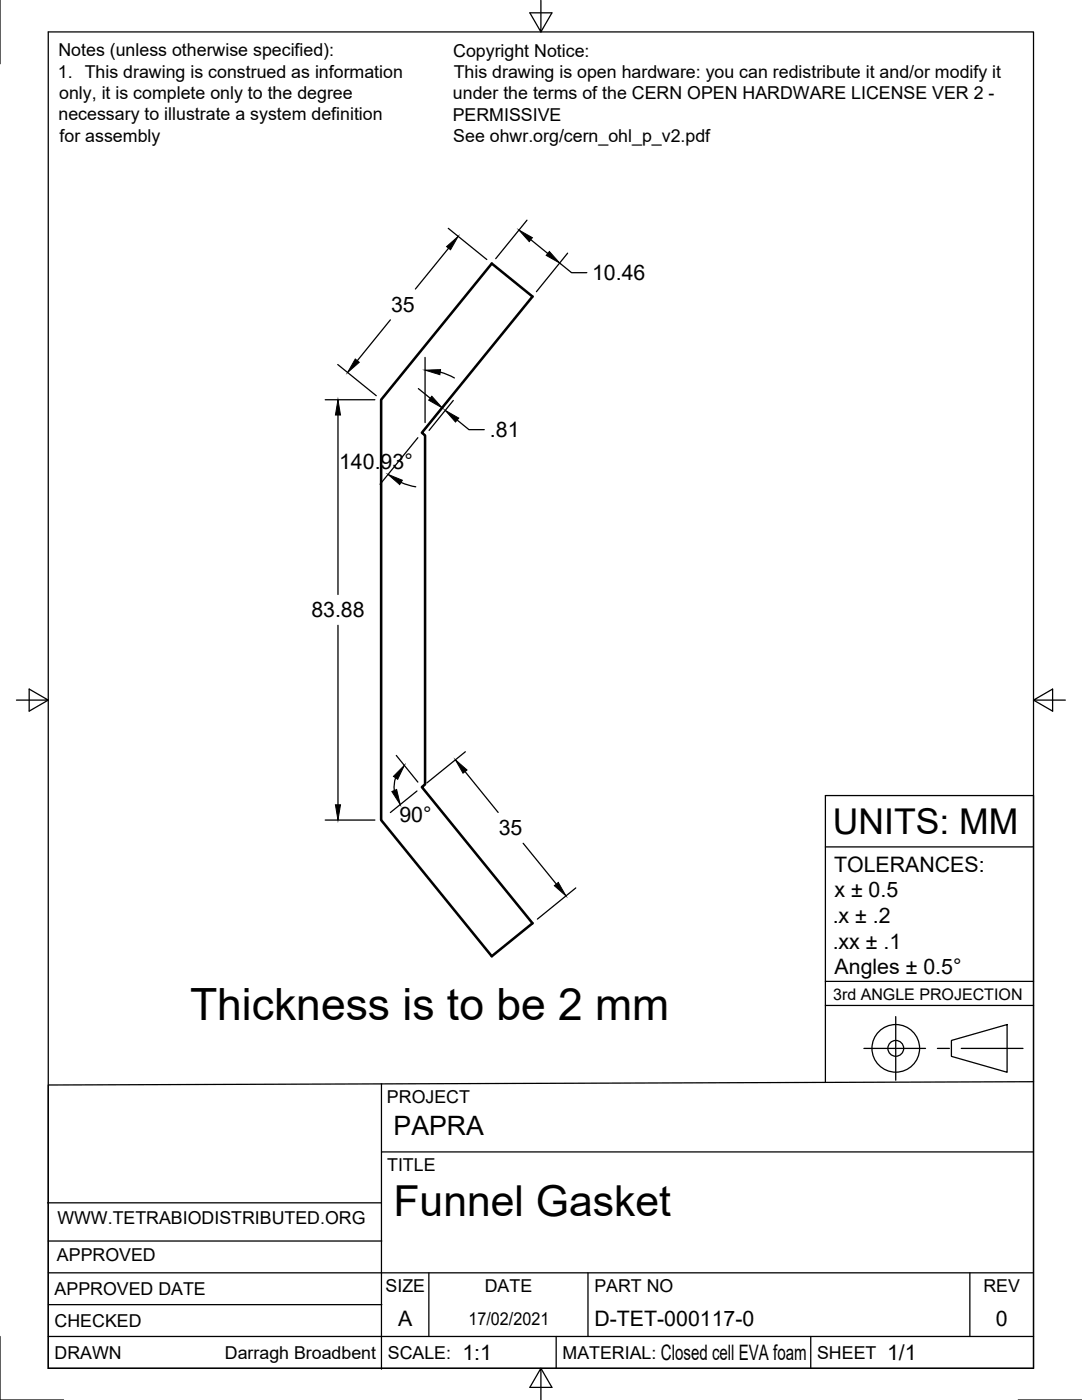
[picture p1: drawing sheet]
<svg xmlns="http://www.w3.org/2000/svg" width="216mm" height="279mm" viewBox="0 0 216 279" stroke-linecap="round" stroke-linejoin="round" font-family="sans-serif">
<!-- layer: Visible -->
<path d="M98.1 52.6l8.2 6.6-22.1 27.2 .6 .5v69.6l-.6 .6 22.1 27.2-8.2 6.5-22-27.1v-83.9z" fill="none" stroke="#000" stroke-width=".51"/>
<!-- layer: Border -->
<path d="M0 0v12.7M9.6 6.4h196.6v266.7h-196.6zM107.9 0v6.4l-2.2-3.8h4.4l-2.2 3.8M3.3 139.7h6.3l-3.8-2.2v4.4l3.8-2.2M206.2 139.7l3.8 2.2v-4.4l-3.8 2.2h6.4M0 266.7v12.7h12.7M107.9 273.1l2.2 3.8h-4.4l2.2-3.8v6.3M203.2 279.4h12.7" fill="none" stroke="#000" stroke-width=".25"/>
<!-- layer: Titleblock -->
<g fill="none" stroke="#000" stroke-width=".25">
<path d="M164.7 169h41.5M164.7 195.9h41.5M9.6 216.5l196.6-.6v57.2h-196.6zM76.1 216.3v56.9M164.7 200.7h41.5M172.4 209.2h12.3M178.7 202.9v12.7M187 209.2h2.4M189.8 207.6l11.2-3.1v9.5l-11.2-3.2zM191.8 209.2h12.3M206.2 215.9v-57.1h-41.5v57.2M76.2 229.9h130"/>
<path d="M9.5 240.1h66.5M9.6 254h196.6M9.6 247.7h66.6M85.6 254v12.7M117.3 254v12.7M193.5 254v12.7M9.6 266.7h196.6M9.6 260.4h66.6M111 266.7v6.4M161.8 266.7v6.4"/>
<circle cx="178.7" cy="209.2" r="4.8"/>
<circle cx="178.7" cy="209.2" r="1.58"/>
</g>
<!-- layer: Dimensions -->
<g fill="none" stroke="#000" stroke-width=".25">
<path d="M89.5 45.6l7.6 6.2M89.5 49.5l-6.6 8.2M105.2 43.9l-6.3 7.7M105.9 47.8l3.4 2.8M111.7 52.5l2.3 1.9h3.1M113.3 50.5l-6.3 7.7M64.9 79.8h9.9M67.4 72.7l7.7 6.3M77.9 63.8l-6.6 8.2M83.5 77.6l2.4 1.9M84.8 71.3v13M87.8 74.3l2.9 1.1"/>
<path d="M89.8 79.4l-4.8 6M90.4 79.9l-4.8 6M67.4 82.8v35.8M80 96.3l3 .9M83.4 87.4l-7.6 9.2M91.2 83.8l2.4 1.9h3M67.4 124.8v35.8M78.9 155.2l-.3 1.5 .1 1M79.1 150.8l4.3 5.3M83.2 157.9l-5.3 4.3M92.8 154l6.6 8.1M92.9 150l-7.7 6.3"/>
<path d="M64.9 163.7h9.9M104.4 168.3l6.6 8.1M114.9 177.2l-7.7 6.2"/>
</g>
<g fill="#000" stroke="#000" stroke-width=".2">
<path d="M89.1 49.2l2.3-2-1.5 2.6zM103.5 45.9l2.7 1.5-.6 .8zM109.6 50.2l2.1 2.3-2.7-1.5zM70.9 71.6l.8 .7-2.3 2zM86.2 79.1l2 2.3-2.7-1.5zM84.8 73.9l3.1-.1-.1 1zM67.4 79.8l.5 3h-1zM77.4 94.7l2.9 1.1-.5 .9zM88.9 81.9l2.6 1.5-.6 .8zM80.7 152.7l-1.3 2.8-.9-.6zM78.2 158l.9-.4 .8 3zM90.9 151.6l2.3 2.1-.8 .6z"/>
<path d="M66.9 160.6h1l-.5 3.1zM110.6 176.8l.8-.7 1.5 2.7z"/>
</g>
<text font-size="8.9" x="37.9" y="203.5">Thickness is to be 2 mm</text>
<text font-size="8.5" x="78.5" y="242.8">Funnel Gasket</text>
<text font-size="7.1" x="166.2" y="166.5">UNITS: MM</text>
<text font-size="5.3" x="78.5" y="226.5">PAPRA</text>
<g font-size="4.3">
<text x="118.2" y="55.9">10.46</text>
<text x="78" y="62.3">35</text>
<text x="97.8" y="87.2">.81</text>
<text x="67.7" y="93.7">140.93°</text>
<text x="62.1" y="123.2">83.88</text>
<text x="79.7" y="164">90°</text>
<text x="99.5" y="166.7">35</text>
<text x="166.4" y="174">TOLERANCES:</text>
<text x="166.5" y="179.1">x ± 0.5</text>
<text x="166.2" y="184.2">.x ± .2</text>
<text x="166.2" y="189.3">.xx ± .1</text>
<text x="166.5" y="194.4">Angles ± 0.5°</text>
<text x="79.5" y="264.5">A</text>
<text x="118.6" y="264.5">D-TET-000117-0</text>
<text x="198.7" y="264.5">0</text>
<text x="92.3" y="271.4">1:1</text>
<text x="131.9" y="271.4">Closed cell EVA foam</text>
<text x="177" y="271.4">1/1</text>
</g>
<g font-size="3.5">
<text x="11.7" y="11.2">Notes (unless otherwise specified):</text>
<text x="90.4" y="11.3">Copyright Notice:</text>
<text x="11.5" y="15.5">1. This drawing is construed as information</text>
<text x="90.5" y="15.6">This drawing is open hardware: you can redistribute it and/or modify it</text>
<text x="11.8" y="19.7">only, it is complete only to the degree</text>
<text x="90.4" y="19.9">under the terms of the CERN OPEN HARDWARE LICENSE VER 2 -</text>
<text x="11.7" y="24">necessary to illustrate a system definition</text>
<text x="11.9" y="28.3">for assembly</text>
<text x="90.3" y="24.1">PERMISSIVE</text>
<text x="90.4" y="28.4">See ohwr.org/cern_ohl_p_v2.pdf</text>
<text x="77.2" y="220">PROJECT</text>
<text x="77.3" y="233.7">TITLE</text>
<text x="11.5" y="244.2">WWW.TETRABIODISTRIBUTED.ORG</text>
<text x="11.4" y="251.7">APPROVED</text>
<text x="76.9" y="257.8">SIZE</text>
<text x="96.7" y="257.8">DATE</text>
<text x="118.6" y="257.8">PART NO</text>
<text x="196.2" y="257.8">REV</text>
<text x="10.9" y="258.5">APPROVED DATE</text>
<text x="10.9" y="264.8">CHECKED</text>
<text x="93.5" y="264.5">17/02/2021</text>
<text x="10.9" y="271.2">DRAWN</text>
<text x="44.9" y="271.3">Darragh Broadbent</text>
<text x="77.4" y="271.2">SCALE:</text>
<text x="112.2" y="271.2">MATERIAL:</text>
<text x="163" y="271.2">SHEET</text>
</g>
<text font-size="3.2" x="166.2" y="199.7">3rd ANGLE PROJECTION</text>
</svg>
